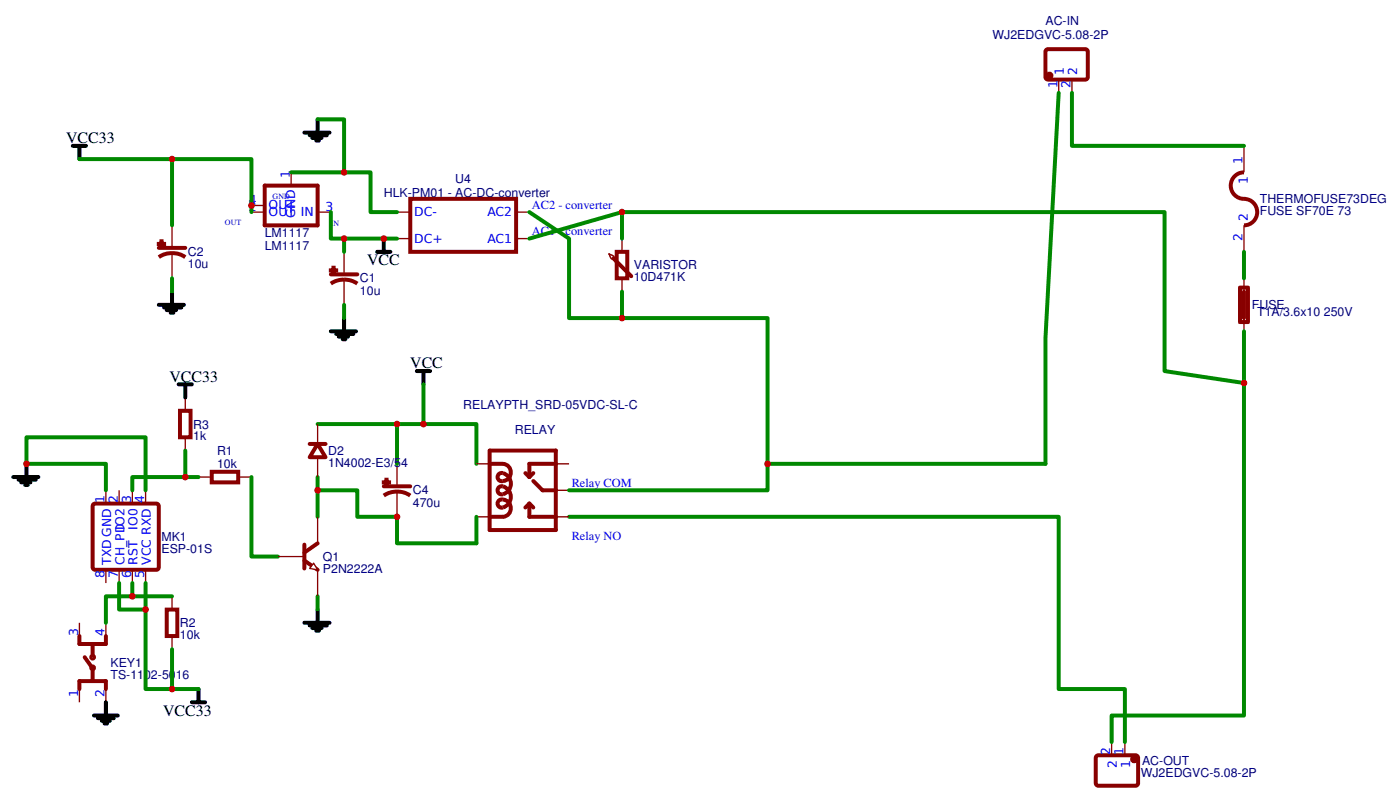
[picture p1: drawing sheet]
<svg xmlns="http://www.w3.org/2000/svg" width="280mm" height="160mm" viewBox="0 0 280 160" stroke-linecap="round" stroke-linejoin="round" font-family="sans-serif">
<path d="M52.9 37.1h10.6v7.9h-10.6z" fill="none" stroke="#800" stroke-width=".79"/>
<path d="M58.2 34.4v2.7M50.3 42.4h2.6M50.3 41h2.6M63.5 42.4h2.6" fill="none" stroke="#800" stroke-width=".26"/>
<path d="M219.1 151.1l.5-.3 7.7 .1 .2 .5v5.3l-.5 .2h-7.7l-.2-.5z" fill="none" stroke="#800" stroke-width=".79" stroke-linecap="butt"/>
<circle cx="226.7" cy="151.6" r=".4" fill="#fff" stroke="#800" stroke-width=".79" stroke-linecap="butt"/>
<path d="M222.2 148.2v2.6M224.9 148.2v2.6" fill="none" stroke="#800" stroke-width=".26"/>
<path d="M209.1 10.1l.4-.3 7.7 .1 .3 .4-.1 5.3-.4 .3-7.7-.1-.3-.4z" fill="none" stroke="#800" stroke-width=".79" stroke-linecap="butt"/>
<circle cx="209.8" cy="15.1" r=".4" fill="#fff" stroke="#800" stroke-width=".79" stroke-linecap="butt"/>
<path d="M211.7 15.9v2.6M214.3 15.9v2.6M34.4 45v4.5M34.4 50.6v5M79.4 42.4h2.6M79.4 47.7h2.6M103.2 42.4h2.6M103.2 47.7h2.6" fill="none" stroke="#800" stroke-width=".26"/>
<path d="M82 39.7h21.2v10.6h-21.2zM31.7 51.4a4.8 4.8 0 0 1 5.3 0" fill="none" stroke="#800" stroke-width=".79" stroke-linecap="butt"/>
<path d="M31.7 49.5h5.3" fill="none" stroke="#800" stroke-width=".79"/>
<g fill="#fff" stroke="#800" stroke-width=".79" stroke-linecap="butt">
<path d="M31.7 48.7h1.1z"/>
<path d="M32.3 48.2v1z"/>
</g>
<path d="M68.8 50.3v4.5M68.8 55.9v5" fill="none" stroke="#800" stroke-width=".26"/>
<path d="M66.1 54.8h5.3" fill="none" stroke="#800" stroke-width=".79"/>
<path d="M66.1 56.6a4.8 4.8 0 0 1 5.3 0" fill="none" stroke="#800" stroke-width=".79" stroke-linecap="butt"/>
<g fill="#fff" stroke="#800" stroke-width=".79" stroke-linecap="butt">
<path d="M66.1 54h1.1z"/>
<path d="M66.7 53.5v1z"/>
</g>
<path d="M248.7 34.4a2.65 2.65 0 0 0-2.6 2.7 2.65 2.65 0 0 0 2.6 2.6 2.65 2.65 0 0 1 2.7 2.7 2.65 2.65 0 0 1-2.7 2.6M123.3 50.3h2.1v5.3h-2.1zM42.3 94.2h5.3v2.1h-5.3zM18.8 100.6h12.4l.5 .2v12.5l-.2 .4-12.5 .1-.4-.3-.1-12.4z" fill="none" stroke="#800" stroke-width=".79" stroke-linecap="butt"/>
<g fill="none" stroke="#800" stroke-width=".26">
<path d="M248.7 29.1v5.3M124.4 47.7v2.6M124.4 55.6v2.6M248.7 45v5.3M21.2 97.9v2.7M23.8 97.9v2.7M26.5 97.9v2.7M29.1 97.9v2.7M39.7 95.3h2.6M47.6 95.3h2.7M21.2 113.8v2.6M23.8 113.8v2.6"/>
<path d="M26.5 113.8v2.6M29.1 113.8v2.6"/>
</g>
<path d="M122.2 51.2l4 4" fill="none" stroke="#800" stroke-width=".79"/>
<path d="M121.7 50.7l1.1 .5-.6 .5z" fill="#fff" stroke="#800" stroke-width=".26"/>
<g fill="none" stroke="#000" stroke-width=".79">
<path d="M14.6 29.1h2.6M15.9 29.1v2.7M34.4 58.2v2.7M31.7 60.9h5.1M32.8 61.4h3.4M33.3 61.9h1.9M34.1 62.5h.6M66.1 66.2h5.1M67.2 66.7h3.4M67.7 67.2h1.9M68.5 67.8h.6M68.8 63.5v2.7"/>
<path d="M2.6 95.3h5.1M3.7 95.8h3.4M4.2 96.3h1.9M5 96.9h.6M5.3 92.6v2.7M39.7 137.6v2.7M38.4 140.3h2.6"/>
</g>
<path d="M68.8 60.9v2.6M21.2 97.9v-5.3h-15.9v-5.3h23.8v10.6M39.7 95.3h-13.2v2.6M50.3 95.3v15.9h5.3M23.8 116.4v5.3h5.3v-5.3" fill="none" stroke="#080" stroke-width=".79"/>
<path d="M79.4 92.6v4.5M79.4 98.2v5" fill="none" stroke="#800" stroke-width=".26"/>
<path d="M76.7 97.1h5.3" fill="none" stroke="#800" stroke-width=".79"/>
<path d="M76.7 99a4.8 4.8 0 0 1 5.3 0" fill="none" stroke="#800" stroke-width=".79" stroke-linecap="butt"/>
<g fill="#fff" stroke="#800" stroke-width=".79" stroke-linecap="butt">
<path d="M76.7 96.3l1.1 .1z"/>
<path d="M77.3 95.8v1.1z"/>
</g>
<path d="M60.9 26.5h5M61.9 27h3.5M62.4 27.5h1.9M63.2 28.1h.6M63.5 23.8v2.7M83.3 74.1h2.7M84.7 74.1v2.7M60.9 124.4h5M61.9 124.9h3.5M62.4 125.4h1.9M63.2 126h.6M63.5 121.7v2.7" fill="none" stroke="#000" stroke-width=".79"/>
<g fill="none" stroke="#080" stroke-width=".79">
<path d="M211.7 18.5l-2.7 49v25.1h-55.5v-29.1h-39.7v-15.8l-8-5.3M214.3 18.5v10.6h34.4M15.9 31.8h34.4v10.6M34.4 31.8v13.2M58.2 34.4h15.9v8h5.3M63.5 23.8h5.3v10.6M34.4 55.6v2.6M66.1 42.4v5.3h13.3M68.8 47.7v2.6M105.8 47.7l18.6-5.3v5.3M124.4 42.4h108.4v31.7l15.9 2.4M124.4 58.2v5.3"/>
<path d="M248.7 50.3v5.3M248.7 66.2v76.7h-26.5v5.3M63.5 97.9h7.9v5.3h8v5.3h15.8v-5.3M63.5 84.7h31.7v7.9M63.5 95.3v7.9M79.4 84.7v7.9M153.5 92.6v5.3h-39.7M63.5 119.1v2.6M113.8 103.2h97.9v34.4h13.2v10.6"/>
</g>
<g fill="none" stroke="#800" stroke-width=".79">
<path d="M248.7 58.2v5.3M97.9 90h13.2v15.9h-13.2zM97.9 92.6h2.6M105 94.5l.8 .8M106.6 96.1l1.9 1.8h2.6M106.6 94.5l-.8 .8M111.1 92.6h-5.3v2.7M60.9 111.9l2.6 1.9M60.9 108.8v4.7M63.5 108.5l-2.6 1.9M97.9 103.2h2.6M105.8 100.6v2.6h5.3"/>
<path d="M105.8 100.6l.8 .8M105.8 100.6l-.8 .8"/>
</g>
<path d="M248.7 55.6v2.6M248.7 63.5v2.7M95.2 92.6h2.7M111.1 97.9h2.7M111.1 92.6h2.7M95.2 103.2h2.7M111.1 103.2h2.7" fill="none" stroke="#800" stroke-width=".26"/>
<path d="M247.9 57.4l1.6 .1v6.8h-1.6zM100.5 92.6a1.71 1.71 0 0 1 1.6 2.1 1.71 1.71 0 0 1-2.3 1.2 .87 .87 0 0 1-.1-1.2 .87 .87 0 0 1 1.3 0 2.16 2.16 0 0 1 1.1 2.3 2.16 2.16 0 0 1-1.9 1.7 .86 .86 0 0 1-.6-1.2 .86 .86 0 0 1 1.4-.2 2.16 2.16 0 0 1 1.1 2.4 2.16 2.16 0 0 1-1.9 1.7 .83 .83 0 0 1-.7-1 .83 .83 0 0 1 1-.6 1.72 1.72 0 0 1 1.6 1.7 1.72 1.72 0 0 1-1.6 1.7" fill="none" stroke="#800" stroke-width=".79" stroke-linecap="butt"/>
<path d="M62.7 112.5l.8 1.3-1.6-.3z" fill="#fff" stroke="#800" stroke-width=".26"/>
<path d="M63.5 84.7v4M63.5 91.3v4M55.6 111.2h5.3M63.5 103.2v5.3M63.5 113.8v5.3" fill="none" stroke="#800" stroke-width=".26"/>
<path d="M84.7 76.8v7.9" fill="none" stroke="#080" stroke-width=".79"/>
<path d="M61.9 88.7h3.2" fill="none" stroke="#800" stroke-width=".79"/>
<path d="M63.5 88.7l1.6 2.6h-3.2z" fill="#fff" stroke="#800" stroke-width=".79" stroke-linecap="butt"/>
<path d="M75.4 50.3h2.7M76.7 47.7v2.6M35.7 76.8h2.7M37 76.8v2.6M18.8 142.9h4.7M19.6 143.4h3.2M20.4 144h1.6M20.9 144.5h.5M21.2 140.3v2.6" fill="none" stroke="#000" stroke-width=".79"/>
<path d="M15.9 137.6v-1.6h5.3v1.6M15.9 127v1.6h5.3v-1.6M16.9 131.3l1.4 1.8M18.5 128.6v2.4M18.5 133.6v2.4" fill="none" stroke="#800" stroke-width=".79"/>
<path d="M37 79.4v2.6M37 87.3v2.7M34.4 119.1v2.6M15.9 124.4v2.6M15.9 137.6v2.7M21.2 124.4v2.6M21.2 137.6v2.7M34.4 127v2.7" fill="none" stroke="#800" stroke-width=".26"/>
<g fill="none" stroke="#800" stroke-width=".79" stroke-linecap="butt">
<path d="M36 82h2.1v5.3h-2.1zM33.3 121.7h2.2v5.3h-2.2z"/>
<circle cx="18.5" cy="131.3" r=".26"/>
<circle cx="18.5" cy="133.4" r=".26"/>
</g>
<path d="M37 90v5.3M26.5 116.4v2.7h7.9M26.5 119.1h-5.3v5.3M29.1 121.7v15.9h10.6M34.4 129.7v7.9" fill="none" stroke="#080" stroke-width=".79"/>
<g fill="#c00">
<circle cx="26.5" cy="119.1" r=".66"/>
<circle cx="29.1" cy="121.7" r=".66"/>
<circle cx="50.3" cy="41" r=".66"/>
<circle cx="34.4" cy="31.8" r=".66"/>
<circle cx="68.8" cy="34.4" r=".66"/>
<circle cx="68.8" cy="47.7" r=".66"/>
<circle cx="79.4" cy="103.2" r=".66"/>
<circle cx="124.4" cy="63.5" r=".66"/>
<circle cx="124.4" cy="42.4" r=".66"/>
<circle cx="153.5" cy="92.6" r=".66"/>
<circle cx="248.7" cy="76.5" r=".66"/>
<circle cx="5.3" cy="92.6" r=".66"/>
<circle cx="79.4" cy="84.7" r=".66"/>
<circle cx="84.7" cy="84.7" r=".66"/>
<circle cx="63.5" cy="97.9" r=".66"/>
<circle cx="76.7" cy="47.7" r=".66"/>
<circle cx="34.4" cy="137.6" r=".66"/>
<circle cx="37" cy="95.3" r=".66"/>
</g>
<g font-size="3.2">
<text x="13.2" y="28.6">VCC33</text>
<text x="73.4" y="52.9">VCC</text>
<text x="33.9" y="76.2">VCC33</text>
<text x="82" y="73.6">VCC</text>
<text x="32.6" y="142.9">VCC33</text>
</g>
<g font-size="2.5" fill="#000080">
<text x="209" y="4.9">AC-IN</text>
<text x="198.4" y="7.8">WJ2EDGVC-5.08-2P</text>
<text x="76.7" y="39.3">HLK-PM01 - AC-DC-converter</text>
<text x="91" y="36.5">U4</text>
<text x="251.9" y="40.5">THERMOFUSE73DEG</text>
<text x="52.9" y="47.2">LM1117</text>
<text x="251.9" y="43">FUSE SF70E 73</text>
<text x="37.6" y="53.6">10u</text>
<text x="37.6" y="51.1">C2</text>
<text x="52.9" y="49.9">LM1117</text>
<text x="126.7" y="53.8">VARISTOR</text>
<text x="72" y="58.9">10u</text>
<text x="72" y="56.4">C1</text>
<text x="126.7" y="56.2">10D471K</text>
<text x="250.3" y="61.7">FUSE</text>
<text x="251.4" y="63.1">T1A/3.6x10 250V</text>
<text x="92.6" y="81.6">RELAYPTH_SRD-05VDC-SL-C</text>
<text x="38.6" y="87.9">1k</text>
<text x="38.6" y="85.6">R3</text>
<text x="102.9" y="86.7">RELAY</text>
<text x="43.4" y="93.4">10k</text>
<text x="43.4" y="91">R1</text>
<text x="65.6" y="93.2">1N4002-E3/54</text>
<text x="65.6" y="90.8">D2</text>
<text x="82.5" y="101.2">470u</text>
<text x="82.5" y="98.7">C4</text>
<text x="32.3" y="108">MK1</text>
<text x="32.3" y="110.5">ESP-01S</text>
<text x="64.6" y="112">Q1</text>
<text x="64.6" y="114.4">P2N2222A</text>
<text x="36" y="125.3">R2</text>
<text x="36" y="127.6">10k</text>
<text x="22.1" y="135.5">TS-1102-5016</text>
<text x="22.1" y="133.2">KEY1</text>
<text x="228.1" y="155.2">WJ2EDGVC-5.08-2P</text>
<text x="228.3" y="152.8">AC-OUT</text>
</g>
<g font-size="2.5" fill="#00f">
<text x="211.4" y="17.6" transform="rotate(-90 211.4 17.6)">1</text>
<text x="212.7" y="14.9" transform="rotate(-90 212.7 14.9)">1</text>
<text x="214" y="17.6" transform="rotate(-90 214 17.6)">2</text>
<text x="215.4" y="14.9" transform="rotate(-90 215.4 14.9)">2</text>
<text x="57.9" y="35.5" transform="rotate(-90 57.9 35.5)">1</text>
<text x="248.4" y="32.8" transform="rotate(-90 248.4 32.8)">1</text>
<text x="49.8" y="40.8">4</text>
<text x="53.7" y="41.8">OUT</text>
<text x="106.4" y="41.7">AC2 - converter</text>
<text x="249.5" y="36.8" transform="rotate(-90 249.5 36.8)">1</text>
<text x="49.8" y="42.1">2</text>
<text x="53.7" y="43.2">OUT IN</text>
<text x="59" y="43.5" transform="rotate(-90 59 43.5)">GND</text>
<text x="65.1" y="42.1">3</text>
<text x="82.8" y="43.2">DC-</text>
<text x="97.5" y="43.2">AC2</text>
<text x="106.4" y="47">AC1 - converter</text>
<text x="249.5" y="44.2" transform="rotate(-90 249.5 44.2)">2</text>
<text x="82.8" y="48.4">DC+</text>
<text x="97.5" y="48.4">AC1</text>
<text x="248.4" y="48.2" transform="rotate(-90 248.4 48.2)">2</text>
<text x="20.9" y="100.4" transform="rotate(-90 20.9 100.4)">1</text>
<text x="23.5" y="100.4" transform="rotate(-90 23.5 100.4)">2</text>
<text x="26.2" y="100.4" transform="rotate(-90 26.2 100.4)">3</text>
<text x="28.8" y="100.4" transform="rotate(-90 28.8 100.4)">4</text>
<text x="114.3" y="97.3">Relay COM</text>
<text x="24.9" y="105.8" transform="rotate(-90 24.9 105.8)">IO2</text>
<text x="27.5" y="105.8" transform="rotate(-90 27.5 105.8)">IO0</text>
<text x="114.3" y="107.8">Relay NO</text>
<text x="22.2" y="112.8" transform="rotate(-90 22.2 112.8)">TXD GND</text>
<text x="24.9" y="112.8" transform="rotate(-90 24.9 112.8)">CH_PD</text>
<text x="27.5" y="112.8" transform="rotate(-90 27.5 112.8)">RST</text>
<text x="30.2" y="112.8" transform="rotate(-90 30.2 112.8)">VCC RXD</text>
<text x="20.9" y="115.5" transform="rotate(-90 20.9 115.5)">8</text>
<text x="23.5" y="115.5" transform="rotate(-90 23.5 115.5)">7</text>
<text x="26.2" y="115.5" transform="rotate(-90 26.2 115.5)">6</text>
<text x="28.8" y="115.5" transform="rotate(-90 28.8 115.5)">5</text>
<text x="15.6" y="127" transform="rotate(-90 15.6 127)">3</text>
<text x="20.9" y="127" transform="rotate(-90 20.9 127)">4</text>
<text x="15.6" y="139.2" transform="rotate(-90 15.6 139.2)">1</text>
<text x="20.9" y="139.2" transform="rotate(-90 20.9 139.2)">2</text>
<text x="222" y="150.7" transform="rotate(-90 222 150.7)">2</text>
<text x="223.3" y="153.4" transform="rotate(-90 223.3 153.4)">2</text>
<text x="224.6" y="150.7" transform="rotate(-90 224.6 150.7)">1</text>
<text x="226" y="153.4" transform="rotate(-90 226 153.4)">1</text>
</g>
<g font-size="1.6" fill="#00f">
<text x="54.5" y="39.7">GND</text>
<text x="45" y="44.9">OUT</text>
<text x="66.1" y="45.1">IN</text>
</g>
</svg>
